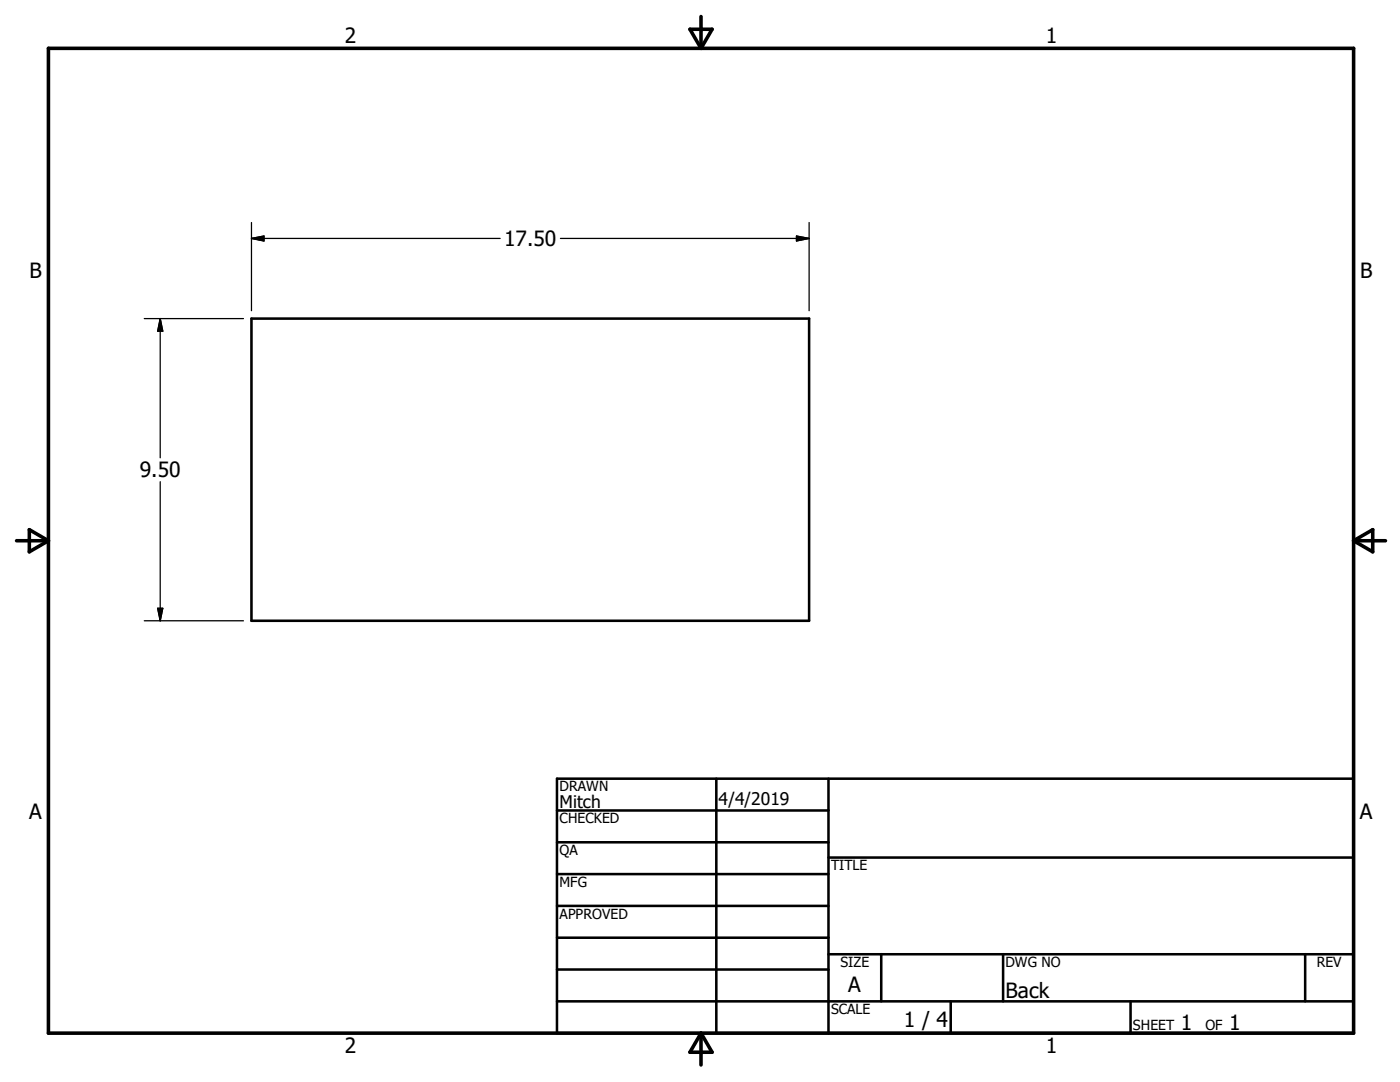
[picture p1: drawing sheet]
<svg xmlns="http://www.w3.org/2000/svg" width="279mm" height="216mm" viewBox="0 0 279 216" stroke-linecap="round" stroke-linejoin="round" font-family="sans-serif">
<g fill="none" stroke="#000" stroke-width=".51">
<path d="M50.2 63.6h111.3v60.3h-111.3zM111.2 155.4h158.9v50.8h-158.9zM143 155.4v50.8M165.3 155.4v50.8M111.2 161.7h54.1M111.2 168.1h54.1M111.2 174.4h54.1M165.3 171.1h104.8M111.2 180.8h54.1M111.2 187.1h54.1M111.2 193.5h54.1M111.2 199.8h158.9"/>
<path d="M165.3 190.4h104.8M175.9 190.4v9.4M189.7 199.8v6.4M200.2 190.4v9.4M225.6 199.8v6.4M260.5 190.4v9.4"/>
</g>
<path d="M9.7 9.6h260.4v196.6h-260.4zM137.7 5.8h4.4l-2.2 3.8zM139.9 3.3v6.3M3.3 107.9h6.4M5.8 105.7l3.9 2.2-3.9 2.2zM270.1 107.9h6.4M270.1 107.9l3.9-2.2v4.4zM139.9 206.2v6.3M139.9 206.2l2.2 3.8h-4.4z" fill="none" stroke="#000" stroke-width=".71"/>
<path d="M50.2 47.6h49.6M50.2 47.6l2.5-.5v1zM50.2 44.4v17.6M111.8 47.6h49.7M159 47.1l2.5 .5-2.5 .5zM161.5 44.4v17.6M28.8 63.6h19.8M32 63.6v27.7M32 63.6l.5 2.5h-1zM32 96.1v27.8M28.8 123.9h19.8M31.5 121.4h1l-.5 2.5z" fill="none" stroke="#000" stroke-width=".25"/>
<path d="M50.2 47.6l2.5-.5v1zM159 47.1l2.5 .5-2.5 .5zM32 63.6l.5 2.5h-1zM31.5 121.4h1l-.5 2.5z" fill="#000" stroke="#000" stroke-width=".25"/>
<g font-size="4.2">
<text x="68.8" y="8.7">2</text>
<text x="208.7" y="8.7">1</text>
<text x="100.6" y="49.1">17.50</text>
<text x="5.9" y="55.5">B</text>
<text x="271.4" y="55.5">B</text>
<text x="27.9" y="95.2">9.50</text>
<text x="5.8" y="163.4">A</text>
<text x="271.4" y="163.4">A</text>
<text x="169.3" y="197.9">A</text>
<text x="200.7" y="199.2">Back</text>
<text x="180.4" y="205">1 / 4</text>
<text x="235.7" y="205.6">1</text>
<text x="245.3" y="205.6">1</text>
<text x="68.8" y="210.2">2</text>
<text x="208.7" y="210.2">1</text>
</g>
<g font-size="3.5">
<text x="111.7" y="161.2">Mitch</text>
<text x="143.4" y="160.7">4/4/2019</text>
</g>
<g font-size="2.8">
<text x="111.7" y="157.9">DRAWN</text>
<text x="111.7" y="164.3">CHECKED</text>
<text x="111.7" y="170.6">QA</text>
<text x="165.9" y="173.7">TITLE</text>
<text x="111.7" y="177">MFG</text>
<text x="111.7" y="183.3">APPROVED</text>
<text x="167.7" y="193">SIZE</text>
<text x="200.7" y="193">DWG NO</text>
<text x="262.8" y="192.9">REV</text>
<text x="165.9" y="202.4">SCALE</text>
<text x="226.1" y="205.6">SHEET</text>
<text x="240.6" y="205.6">OF</text>
</g>
</svg>
